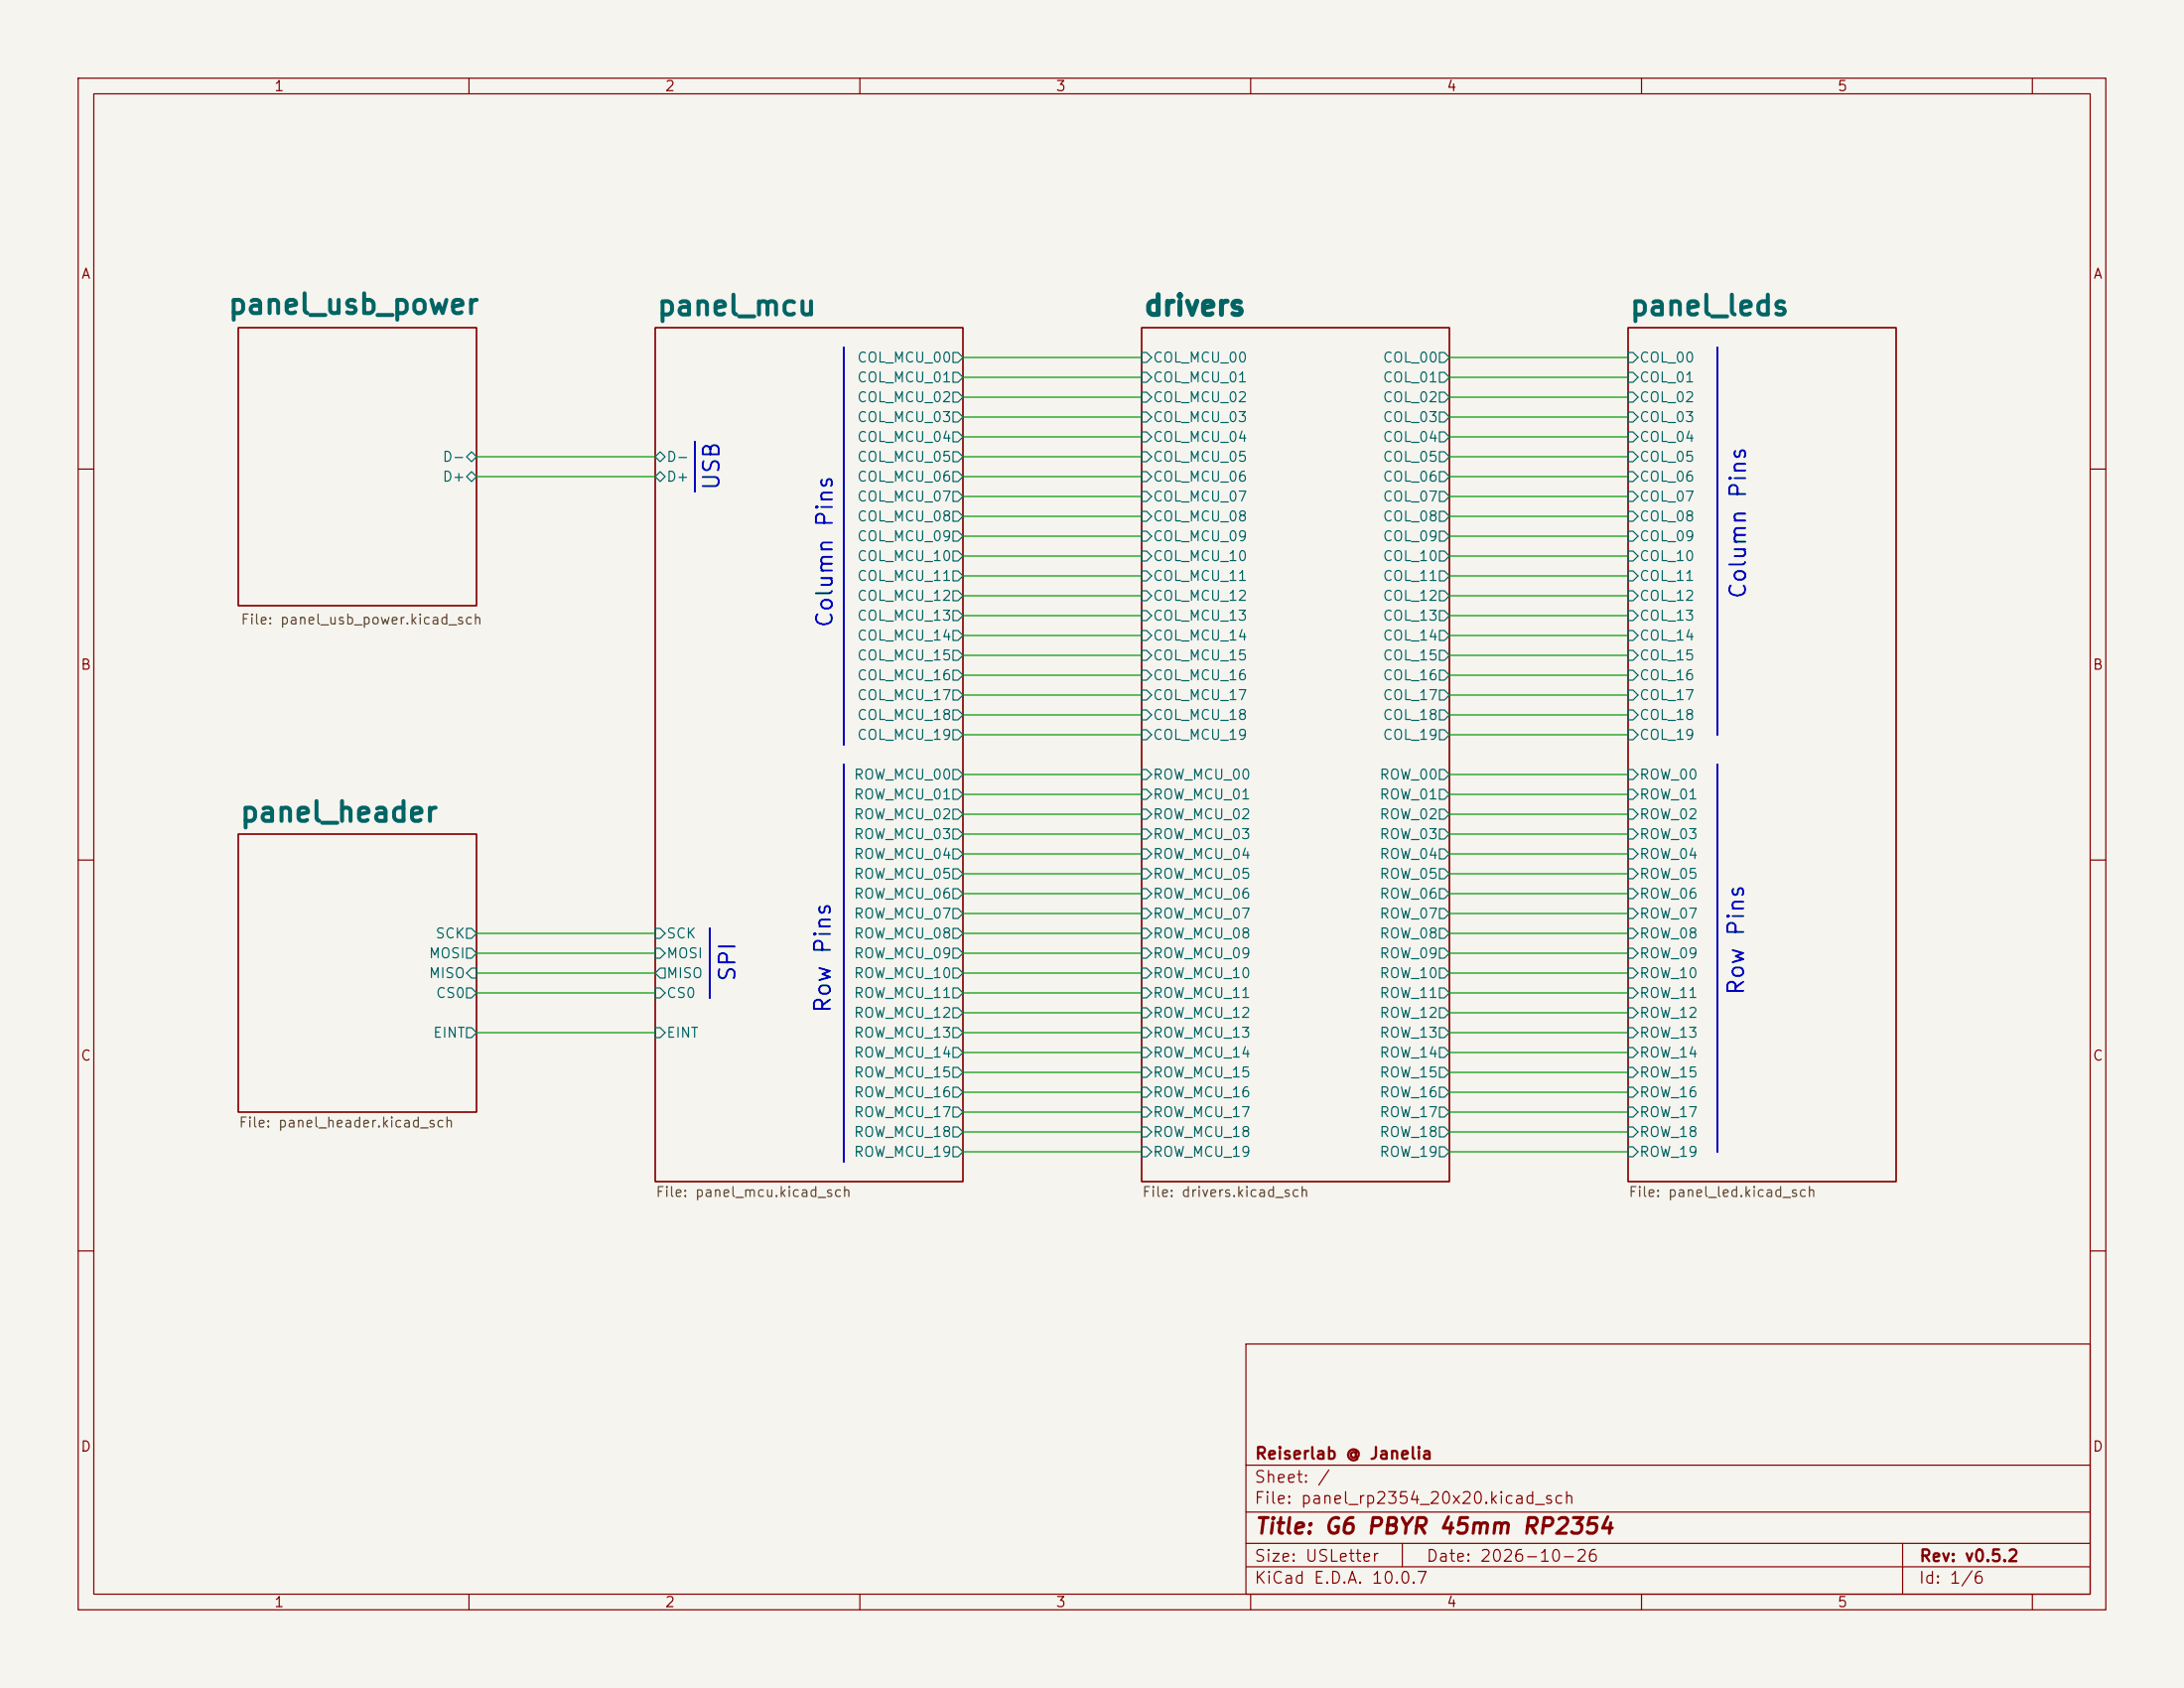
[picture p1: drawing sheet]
(kicad_sch
 (version 20260306)
 (generator "eeschema")
 (generator_version "10.0")
 (paper "USLetter")
 (title_block
  (title "G6 PBYR 45mm RP2354")
  (date "2026-10-26")
  (rev "v0.5.2")
  (company "Reiserlab @ Janelia"))
 (lib_symbols)
 (text "Column Pins"
  (exclude_from_sim no)
  (at 106.68 60.96 90)
  (effects (font (size 2.032 2.032) (thickness 0.254)
    (bold yes)) (justify right bottom)))
 (text "Column Pins"
  (exclude_from_sim no)
  (at 223.52 76.962 90)
  (effects (font (size 2.032 2.032) (thickness 0.254)
    (bold yes)) (justify left bottom)))
 (text "Row Pins"
  (exclude_from_sim no)
  (at 106.426 115.57 90)
  (effects (font (size 2.032 2.032) (thickness 0.254)
    (bold yes)) (justify right bottom)))
 (text "Row Pins"
  (exclude_from_sim no)
  (at 223.266 113.284 90)
  (effects (font (size 2.032 2.032) (thickness 0.254)
    (bold yes)) (justify right bottom)))
 (text "SPI"
  (exclude_from_sim no)
  (at 94.234 120.65 90)
  (effects (font (size 2.032 2.032) (thickness 0.254)
    (bold yes)) (justify right bottom)))
 (text "USB"
  (exclude_from_sim no)
  (at 92.202 56.642 90)
  (effects (font (size 2.032 2.032) (thickness 0.254)
    (bold yes)) (justify right bottom)))
 (wire
  (pts (xy 185.42 88.9) (xy 208.28 88.9))
  (stroke (width 0) (type default)))
 (wire
  (pts (xy 185.42 68.58) (xy 208.28 68.58))
  (stroke (width 0) (type default)))
 (wire
  (pts (xy 123.19 60.96) (xy 146.05 60.96))
  (stroke (width 0) (type default)))
 (wire
  (pts (xy 185.42 129.54) (xy 208.28 129.54))
  (stroke (width 0) (type default)))
 (polyline
  (pts (xy 90.805 118.745) (xy 90.805 127.635))
  (stroke (width 0.254) (type solid)))
 (wire
  (pts (xy 185.42 144.78) (xy 208.28 144.78))
  (stroke (width 0) (type default)))
 (wire
  (pts (xy 123.19 101.6) (xy 146.05 101.6))
  (stroke (width 0) (type default)))
 (wire
  (pts (xy 123.19 121.92) (xy 146.05 121.92))
  (stroke (width 0) (type default)))
 (wire
  (pts (xy 123.19 119.38) (xy 146.05 119.38))
  (stroke (width 0) (type default)))
 (wire
  (pts (xy 60.96 127) (xy 83.82 127))
  (stroke (width 0) (type default)))
 (polyline
  (pts (xy 107.95 97.79) (xy 107.95 148.59))
  (stroke (width 0.254) (type solid)))
 (wire
  (pts (xy 185.42 104.14) (xy 208.28 104.14))
  (stroke (width 0) (type default)))
 (wire
  (pts (xy 185.42 55.88) (xy 208.28 55.88))
  (stroke (width 0) (type default)))
 (wire
  (pts (xy 123.19 137.16) (xy 146.05 137.16))
  (stroke (width 0) (type default)))
 (wire
  (pts (xy 185.42 137.16) (xy 208.28 137.16))
  (stroke (width 0) (type default)))
 (wire
  (pts (xy 123.19 63.5) (xy 146.05 63.5))
  (stroke (width 0) (type default)))
 (wire
  (pts (xy 185.42 50.8) (xy 208.28 50.8))
  (stroke (width 0) (type default)))
 (polyline
  (pts (xy 88.9 56.515) (xy 88.9 62.865))
  (stroke (width 0.254) (type solid)))
 (wire
  (pts (xy 185.42 114.3) (xy 208.28 114.3))
  (stroke (width 0) (type default)))
 (wire
  (pts (xy 185.42 81.28) (xy 208.28 81.28))
  (stroke (width 0) (type default)))
 (wire
  (pts (xy 123.19 71.12) (xy 146.05 71.12))
  (stroke (width 0) (type default)))
 (wire
  (pts (xy 185.42 91.44) (xy 208.28 91.44))
  (stroke (width 0) (type default)))
 (polyline
  (pts (xy 107.95 44.45) (xy 107.95 95.25))
  (stroke (width 0.254) (type solid)))
 (wire
  (pts (xy 60.96 60.96) (xy 83.82 60.96))
  (stroke (width 0) (type default)))
 (wire
  (pts (xy 185.42 78.74) (xy 208.28 78.74))
  (stroke (width 0) (type default)))
 (wire
  (pts (xy 123.19 76.2) (xy 146.05 76.2))
  (stroke (width 0) (type default)))
 (wire
  (pts (xy 123.19 73.66) (xy 146.05 73.66))
  (stroke (width 0) (type default)))
 (wire
  (pts (xy 123.19 86.36) (xy 146.05 86.36))
  (stroke (width 0) (type default)))
 (wire
  (pts (xy 123.19 139.7) (xy 146.05 139.7))
  (stroke (width 0) (type default)))
 (wire
  (pts (xy 123.19 45.72) (xy 146.05 45.72))
  (stroke (width 0) (type default)))
 (wire
  (pts (xy 185.42 73.66) (xy 208.28 73.66))
  (stroke (width 0) (type default)))
 (wire
  (pts (xy 123.19 83.82) (xy 146.05 83.82))
  (stroke (width 0) (type default)))
 (wire
  (pts (xy 123.19 78.74) (xy 146.05 78.74))
  (stroke (width 0) (type default)))
 (wire
  (pts (xy 60.96 58.42) (xy 83.82 58.42))
  (stroke (width 0) (type default)))
 (wire
  (pts (xy 123.19 58.42) (xy 146.05 58.42))
  (stroke (width 0) (type default)))
 (wire
  (pts (xy 123.19 68.58) (xy 146.05 68.58))
  (stroke (width 0) (type default)))
 (wire
  (pts (xy 123.19 81.28) (xy 146.05 81.28))
  (stroke (width 0) (type default)))
 (wire
  (pts (xy 185.42 66.04) (xy 208.28 66.04))
  (stroke (width 0) (type default)))
 (wire
  (pts (xy 123.19 106.68) (xy 146.05 106.68))
  (stroke (width 0) (type default)))
 (wire
  (pts (xy 185.42 76.2) (xy 208.28 76.2))
  (stroke (width 0) (type default)))
 (wire
  (pts (xy 123.19 53.34) (xy 146.05 53.34))
  (stroke (width 0) (type default)))
 (wire
  (pts (xy 123.19 129.54) (xy 146.05 129.54))
  (stroke (width 0) (type default)))
 (wire
  (pts (xy 185.42 132.08) (xy 208.28 132.08))
  (stroke (width 0) (type default)))
 (wire
  (pts (xy 185.42 134.62) (xy 208.28 134.62))
  (stroke (width 0) (type default)))
 (wire
  (pts (xy 185.42 119.38) (xy 208.28 119.38))
  (stroke (width 0) (type default)))
 (wire
  (pts (xy 185.42 111.76) (xy 208.28 111.76))
  (stroke (width 0) (type default)))
 (wire
  (pts (xy 60.96 121.92) (xy 83.82 121.92))
  (stroke (width 0) (type default)))
 (wire
  (pts (xy 123.19 124.46) (xy 146.05 124.46))
  (stroke (width 0) (type default)))
 (wire
  (pts (xy 123.19 88.9) (xy 146.05 88.9))
  (stroke (width 0) (type default)))
 (wire
  (pts (xy 185.42 93.98) (xy 208.28 93.98))
  (stroke (width 0) (type default)))
 (wire
  (pts (xy 185.42 86.36) (xy 208.28 86.36))
  (stroke (width 0) (type default)))
 (polyline
  (pts (xy 219.71 44.45) (xy 219.71 93.98))
  (stroke (width 0.254) (type solid)))
 (wire
  (pts (xy 123.19 134.62) (xy 146.05 134.62))
  (stroke (width 0) (type default)))
 (wire
  (pts (xy 185.42 58.42) (xy 208.28 58.42))
  (stroke (width 0) (type default)))
 (wire
  (pts (xy 123.19 132.08) (xy 146.05 132.08))
  (stroke (width 0) (type default)))
 (polyline
  (pts (xy 88.9 56.515) (xy 88.9 59.69))
  (stroke (width 0.254) (type solid)))
 (wire
  (pts (xy 60.96 119.38) (xy 83.82 119.38))
  (stroke (width 0) (type default)))
 (wire
  (pts (xy 123.19 50.8) (xy 146.05 50.8))
  (stroke (width 0) (type default)))
 (wire
  (pts (xy 123.19 104.14) (xy 146.05 104.14))
  (stroke (width 0) (type default)))
 (wire
  (pts (xy 185.42 147.32) (xy 208.28 147.32))
  (stroke (width 0) (type default)))
 (wire
  (pts (xy 123.19 55.88) (xy 146.05 55.88))
  (stroke (width 0) (type default)))
 (wire
  (pts (xy 185.42 106.68) (xy 208.28 106.68))
  (stroke (width 0) (type default)))
 (wire
  (pts (xy 185.42 99.06) (xy 208.28 99.06))
  (stroke (width 0) (type default)))
 (wire
  (pts (xy 123.19 116.84) (xy 146.05 116.84))
  (stroke (width 0) (type default)))
 (wire
  (pts (xy 185.42 142.24) (xy 208.28 142.24))
  (stroke (width 0) (type default)))
 (wire
  (pts (xy 185.42 109.22) (xy 208.28 109.22))
  (stroke (width 0) (type default)))
 (wire
  (pts (xy 123.19 142.24) (xy 146.05 142.24))
  (stroke (width 0) (type default)))
 (wire
  (pts (xy 60.96 132.08) (xy 83.82 132.08))
  (stroke (width 0) (type default)))
 (wire
  (pts (xy 185.42 127) (xy 208.28 127))
  (stroke (width 0) (type default)))
 (wire
  (pts (xy 185.42 124.46) (xy 208.28 124.46))
  (stroke (width 0) (type default)))
 (wire
  (pts (xy 123.19 109.22) (xy 146.05 109.22))
  (stroke (width 0) (type default)))
 (wire
  (pts (xy 123.19 127) (xy 146.05 127))
  (stroke (width 0) (type default)))
 (wire
  (pts (xy 185.42 48.26) (xy 208.28 48.26))
  (stroke (width 0) (type default)))
 (wire
  (pts (xy 185.42 53.34) (xy 208.28 53.34))
  (stroke (width 0) (type default)))
 (wire
  (pts (xy 185.42 71.12) (xy 208.28 71.12))
  (stroke (width 0) (type default)))
 (wire
  (pts (xy 185.42 121.92) (xy 208.28 121.92))
  (stroke (width 0) (type default)))
 (wire
  (pts (xy 185.42 63.5) (xy 208.28 63.5))
  (stroke (width 0) (type default)))
 (wire
  (pts (xy 123.19 114.3) (xy 146.05 114.3))
  (stroke (width 0) (type default)))
 (polyline
  (pts (xy 219.71 97.79) (xy 219.71 147.32))
  (stroke (width 0.254) (type solid)))
 (wire
  (pts (xy 123.19 147.32) (xy 146.05 147.32))
  (stroke (width 0) (type default)))
 (wire
  (pts (xy 123.19 93.98) (xy 146.05 93.98))
  (stroke (width 0) (type default)))
 (wire
  (pts (xy 185.42 60.96) (xy 208.28 60.96))
  (stroke (width 0) (type default)))
 (wire
  (pts (xy 123.19 66.04) (xy 146.05 66.04))
  (stroke (width 0) (type default)))
 (wire
  (pts (xy 123.19 91.44) (xy 146.05 91.44))
  (stroke (width 0) (type default)))
 (polyline
  (pts (xy 372.745 185.928) (xy 372.745 186.182))
  (stroke (width 0) (type default)))
 (wire
  (pts (xy 60.96 124.46) (xy 83.82 124.46))
  (stroke (width 0) (type default)))
 (wire
  (pts (xy 123.19 48.26) (xy 146.05 48.26))
  (stroke (width 0) (type default)))
 (wire
  (pts (xy 123.19 144.78) (xy 146.05 144.78))
  (stroke (width 0) (type default)))
 (wire
  (pts (xy 185.42 83.82) (xy 208.28 83.82))
  (stroke (width 0) (type default)))
 (wire
  (pts (xy 123.19 99.06) (xy 146.05 99.06))
  (stroke (width 0) (type default)))
 (wire
  (pts (xy 123.19 111.76) (xy 146.05 111.76))
  (stroke (width 0) (type default)))
 (wire
  (pts (xy 185.42 45.72) (xy 208.28 45.72))
  (stroke (width 0) (type default)))
 (wire
  (pts (xy 185.42 116.84) (xy 208.28 116.84))
  (stroke (width 0) (type default)))
 (wire
  (pts (xy 185.42 139.7) (xy 208.28 139.7))
  (stroke (width 0) (type default)))
 (wire
  (pts (xy 185.42 101.6) (xy 208.28 101.6))
  (stroke (width 0) (type default)))
 (sheet
  (at 30.48 106.68)
  (size 30.48 35.56)
  (exclude_from_sim no)
  (in_bom yes)
  (on_board yes)
  (dnp no)
  (fields_autoplaced yes)
  (stroke (width 0.1524) (type solid))
  (fill (color 0 0 0 0))
  (property "Sheetname" "panel_header" (at 30.48 105.3334 0) (show_name no) (do_not_autoplace no) (effects (font (size 2.54 2.54)
    (bold yes)) (justify left bottom)))
  (property "Sheetfile" "panel_header.kicad_sch" (at 30.48 142.8246 0) (show_name no) (do_not_autoplace no) (effects (font (size 1.27 1.27)) (justify left top)))
  (pin "MISO" input (at 60.96 124.46 0) (effects (font (size 1.27 1.27)) (justify right)))
  (pin "CS0" output (at 60.96 127 0) (effects (font (size 1.27 1.27)) (justify right)))
  (pin "MOSI" output (at 60.96 121.92 0) (effects (font (size 1.27 1.27)) (justify right)))
  (pin "SCK" output (at 60.96 119.38 0) (effects (font (size 1.27 1.27)) (justify right)))
  (pin "EINT" output (at 60.96 132.08 0) (effects (font (size 1.27 1.27)) (justify right))))
 (sheet
  (at 208.28 41.91)
  (size 34.29 109.22)
  (exclude_from_sim no)
  (in_bom yes)
  (on_board yes)
  (dnp no)
  (fields_autoplaced yes)
  (stroke (width 0.1524) (type solid))
  (fill (color 0 0 0 0))
  (property "Sheetname" "panel_leds" (at 208.28 40.5634 0) (show_name no) (do_not_autoplace no) (effects (font (size 2.54 2.54)
    (bold yes)) (justify left bottom)))
  (property "Sheetfile" "panel_led.kicad_sch" (at 208.28 151.7146 0) (show_name no) (do_not_autoplace no) (effects (font (size 1.27 1.27)) (justify left top)))
  (pin "COL_00" input (at 208.28 45.72 180) (effects (font (size 1.27 1.27)) (justify left)))
  (pin "COL_01" input (at 208.28 48.26 180) (effects (font (size 1.27 1.27)) (justify left)))
  (pin "COL_02" input (at 208.28 50.8 180) (effects (font (size 1.27 1.27)) (justify left)))
  (pin "COL_03" input (at 208.28 53.34 180) (effects (font (size 1.27 1.27)) (justify left)))
  (pin "COL_04" input (at 208.28 55.88 180) (effects (font (size 1.27 1.27)) (justify left)))
  (pin "COL_05" input (at 208.28 58.42 180) (effects (font (size 1.27 1.27)) (justify left)))
  (pin "COL_06" input (at 208.28 60.96 180) (effects (font (size 1.27 1.27)) (justify left)))
  (pin "COL_07" input (at 208.28 63.5 180) (effects (font (size 1.27 1.27)) (justify left)))
  (pin "COL_08" input (at 208.28 66.04 180) (effects (font (size 1.27 1.27)) (justify left)))
  (pin "COL_09" input (at 208.28 68.58 180) (effects (font (size 1.27 1.27)) (justify left)))
  (pin "COL_10" input (at 208.28 71.12 180) (effects (font (size 1.27 1.27)) (justify left)))
  (pin "COL_11" input (at 208.28 73.66 180) (effects (font (size 1.27 1.27)) (justify left)))
  (pin "COL_12" input (at 208.28 76.2 180) (effects (font (size 1.27 1.27)) (justify left)))
  (pin "COL_13" input (at 208.28 78.74 180) (effects (font (size 1.27 1.27)) (justify left)))
  (pin "COL_14" input (at 208.28 81.28 180) (effects (font (size 1.27 1.27)) (justify left)))
  (pin "COL_15" input (at 208.28 83.82 180) (effects (font (size 1.27 1.27)) (justify left)))
  (pin "COL_16" input (at 208.28 86.36 180) (effects (font (size 1.27 1.27)) (justify left)))
  (pin "COL_17" input (at 208.28 88.9 180) (effects (font (size 1.27 1.27)) (justify left)))
  (pin "COL_18" input (at 208.28 91.44 180) (effects (font (size 1.27 1.27)) (justify left)))
  (pin "COL_19" input (at 208.28 93.98 180) (effects (font (size 1.27 1.27)) (justify left)))
  (pin "ROW_00" input (at 208.28 99.06 180) (effects (font (size 1.27 1.27)) (justify left)))
  (pin "ROW_01" input (at 208.28 101.6 180) (effects (font (size 1.27 1.27)) (justify left)))
  (pin "ROW_02" input (at 208.28 104.14 180) (effects (font (size 1.27 1.27)) (justify left)))
  (pin "ROW_03" input (at 208.28 106.68 180) (effects (font (size 1.27 1.27)) (justify left)))
  (pin "ROW_04" input (at 208.28 109.22 180) (effects (font (size 1.27 1.27)) (justify left)))
  (pin "ROW_05" input (at 208.28 111.76 180) (effects (font (size 1.27 1.27)) (justify left)))
  (pin "ROW_06" input (at 208.28 114.3 180) (effects (font (size 1.27 1.27)) (justify left)))
  (pin "ROW_07" input (at 208.28 116.84 180) (effects (font (size 1.27 1.27)) (justify left)))
  (pin "ROW_08" input (at 208.28 119.38 180) (effects (font (size 1.27 1.27)) (justify left)))
  (pin "ROW_09" input (at 208.28 121.92 180) (effects (font (size 1.27 1.27)) (justify left)))
  (pin "ROW_10" input (at 208.28 124.46 180) (effects (font (size 1.27 1.27)) (justify left)))
  (pin "ROW_11" input (at 208.28 127 180) (effects (font (size 1.27 1.27)) (justify left)))
  (pin "ROW_12" input (at 208.28 129.54 180) (effects (font (size 1.27 1.27)) (justify left)))
  (pin "ROW_13" input (at 208.28 132.08 180) (effects (font (size 1.27 1.27)) (justify left)))
  (pin "ROW_14" input (at 208.28 134.62 180) (effects (font (size 1.27 1.27)) (justify left)))
  (pin "ROW_15" input (at 208.28 137.16 180) (effects (font (size 1.27 1.27)) (justify left)))
  (pin "ROW_16" input (at 208.28 139.7 180) (effects (font (size 1.27 1.27)) (justify left)))
  (pin "ROW_17" input (at 208.28 142.24 180) (effects (font (size 1.27 1.27)) (justify left)))
  (pin "ROW_18" input (at 208.28 144.78 180) (effects (font (size 1.27 1.27)) (justify left)))
  (pin "ROW_19" input (at 208.28 147.32 180) (effects (font (size 1.27 1.27)) (justify left))))
 (sheet
  (at 146.05 41.91)
  (size 39.37 109.22)
  (exclude_from_sim no)
  (in_bom yes)
  (on_board yes)
  (dnp no)
  (fields_autoplaced yes)
  (stroke (width 0.1524) (type solid))
  (fill (color 0 0 0 0))
  (property "Sheetname" "drivers" (at 146.05 40.5634 0) (show_name no) (do_not_autoplace no) (effects (font (size 2.54 2.54) (thickness 0.762)
    (bold yes)) (justify left bottom)))
  (property "Sheetfile" "drivers.kicad_sch" (at 146.05 151.7146 0) (show_name no) (do_not_autoplace no) (effects (font (size 1.27 1.27)) (justify left top)))
  (pin "COL_00" output (at 185.42 45.72 0) (effects (font (size 1.27 1.27)) (justify right)))
  (pin "COL_01" output (at 185.42 48.26 0) (effects (font (size 1.27 1.27)) (justify right)))
  (pin "COL_02" output (at 185.42 50.8 0) (effects (font (size 1.27 1.27)) (justify right)))
  (pin "COL_03" output (at 185.42 53.34 0) (effects (font (size 1.27 1.27)) (justify right)))
  (pin "COL_04" output (at 185.42 55.88 0) (effects (font (size 1.27 1.27)) (justify right)))
  (pin "COL_05" output (at 185.42 58.42 0) (effects (font (size 1.27 1.27)) (justify right)))
  (pin "COL_06" output (at 185.42 60.96 0) (effects (font (size 1.27 1.27)) (justify right)))
  (pin "COL_07" output (at 185.42 63.5 0) (effects (font (size 1.27 1.27)) (justify right)))
  (pin "COL_08" output (at 185.42 66.04 0) (effects (font (size 1.27 1.27)) (justify right)))
  (pin "COL_09" output (at 185.42 68.58 0) (effects (font (size 1.27 1.27)) (justify right)))
  (pin "COL_10" output (at 185.42 71.12 0) (effects (font (size 1.27 1.27)) (justify right)))
  (pin "COL_11" output (at 185.42 73.66 0) (effects (font (size 1.27 1.27)) (justify right)))
  (pin "COL_12" output (at 185.42 76.2 0) (effects (font (size 1.27 1.27)) (justify right)))
  (pin "COL_13" output (at 185.42 78.74 0) (effects (font (size 1.27 1.27)) (justify right)))
  (pin "COL_14" output (at 185.42 81.28 0) (effects (font (size 1.27 1.27)) (justify right)))
  (pin "COL_15" output (at 185.42 83.82 0) (effects (font (size 1.27 1.27)) (justify right)))
  (pin "COL_16" output (at 185.42 86.36 0) (effects (font (size 1.27 1.27)) (justify right)))
  (pin "COL_17" output (at 185.42 88.9 0) (effects (font (size 1.27 1.27)) (justify right)))
  (pin "COL_18" output (at 185.42 91.44 0) (effects (font (size 1.27 1.27)) (justify right)))
  (pin "COL_19" output (at 185.42 93.98 0) (effects (font (size 1.27 1.27)) (justify right)))
  (pin "COL_MCU_00" input (at 146.05 45.72 180) (effects (font (size 1.27 1.27)) (justify left)))
  (pin "COL_MCU_01" input (at 146.05 48.26 180) (effects (font (size 1.27 1.27)) (justify left)))
  (pin "COL_MCU_02" input (at 146.05 50.8 180) (effects (font (size 1.27 1.27)) (justify left)))
  (pin "COL_MCU_03" input (at 146.05 53.34 180) (effects (font (size 1.27 1.27)) (justify left)))
  (pin "COL_MCU_04" input (at 146.05 55.88 180) (effects (font (size 1.27 1.27)) (justify left)))
  (pin "COL_MCU_05" input (at 146.05 58.42 180) (effects (font (size 1.27 1.27)) (justify left)))
  (pin "COL_MCU_06" input (at 146.05 60.96 180) (effects (font (size 1.27 1.27)) (justify left)))
  (pin "COL_MCU_07" input (at 146.05 63.5 180) (effects (font (size 1.27 1.27)) (justify left)))
  (pin "COL_MCU_08" input (at 146.05 66.04 180) (effects (font (size 1.27 1.27)) (justify left)))
  (pin "COL_MCU_09" input (at 146.05 68.58 180) (effects (font (size 1.27 1.27)) (justify left)))
  (pin "COL_MCU_10" input (at 146.05 71.12 180) (effects (font (size 1.27 1.27)) (justify left)))
  (pin "COL_MCU_11" input (at 146.05 73.66 180) (effects (font (size 1.27 1.27)) (justify left)))
  (pin "COL_MCU_12" input (at 146.05 76.2 180) (effects (font (size 1.27 1.27)) (justify left)))
  (pin "COL_MCU_13" input (at 146.05 78.74 180) (effects (font (size 1.27 1.27)) (justify left)))
  (pin "COL_MCU_14" input (at 146.05 81.28 180) (effects (font (size 1.27 1.27)) (justify left)))
  (pin "COL_MCU_15" input (at 146.05 83.82 180) (effects (font (size 1.27 1.27)) (justify left)))
  (pin "COL_MCU_16" input (at 146.05 86.36 180) (effects (font (size 1.27 1.27)) (justify left)))
  (pin "COL_MCU_17" input (at 146.05 88.9 180) (effects (font (size 1.27 1.27)) (justify left)))
  (pin "COL_MCU_18" input (at 146.05 91.44 180) (effects (font (size 1.27 1.27)) (justify left)))
  (pin "COL_MCU_19" input (at 146.05 93.98 180) (effects (font (size 1.27 1.27)) (justify left)))
  (pin "ROW_00" output (at 185.42 99.06 0) (effects (font (size 1.27 1.27)) (justify right)))
  (pin "ROW_01" output (at 185.42 101.6 0) (effects (font (size 1.27 1.27)) (justify right)))
  (pin "ROW_02" output (at 185.42 104.14 0) (effects (font (size 1.27 1.27)) (justify right)))
  (pin "ROW_03" output (at 185.42 106.68 0) (effects (font (size 1.27 1.27)) (justify right)))
  (pin "ROW_04" output (at 185.42 109.22 0) (effects (font (size 1.27 1.27)) (justify right)))
  (pin "ROW_05" output (at 185.42 111.76 0) (effects (font (size 1.27 1.27)) (justify right)))
  (pin "ROW_06" output (at 185.42 114.3 0) (effects (font (size 1.27 1.27)) (justify right)))
  (pin "ROW_07" output (at 185.42 116.84 0) (effects (font (size 1.27 1.27)) (justify right)))
  (pin "ROW_08" output (at 185.42 119.38 0) (effects (font (size 1.27 1.27)) (justify right)))
  (pin "ROW_09" output (at 185.42 121.92 0) (effects (font (size 1.27 1.27)) (justify right)))
  (pin "ROW_10" output (at 185.42 124.46 0) (effects (font (size 1.27 1.27)) (justify right)))
  (pin "ROW_11" output (at 185.42 127 0) (effects (font (size 1.27 1.27)) (justify right)))
  (pin "ROW_12" output (at 185.42 129.54 0) (effects (font (size 1.27 1.27)) (justify right)))
  (pin "ROW_13" output (at 185.42 132.08 0) (effects (font (size 1.27 1.27)) (justify right)))
  (pin "ROW_14" output (at 185.42 134.62 0) (effects (font (size 1.27 1.27)) (justify right)))
  (pin "ROW_15" output (at 185.42 137.16 0) (effects (font (size 1.27 1.27)) (justify right)))
  (pin "ROW_16" output (at 185.42 139.7 0) (effects (font (size 1.27 1.27)) (justify right)))
  (pin "ROW_17" output (at 185.42 142.24 0) (effects (font (size 1.27 1.27)) (justify right)))
  (pin "ROW_18" output (at 185.42 144.78 0) (effects (font (size 1.27 1.27)) (justify right)))
  (pin "ROW_19" output (at 185.42 147.32 0) (effects (font (size 1.27 1.27)) (justify right)))
  (pin "ROW_MCU_00" input (at 146.05 99.06 180) (effects (font (size 1.27 1.27)) (justify left)))
  (pin "ROW_MCU_01" input (at 146.05 101.6 180) (effects (font (size 1.27 1.27)) (justify left)))
  (pin "ROW_MCU_02" input (at 146.05 104.14 180) (effects (font (size 1.27 1.27)) (justify left)))
  (pin "ROW_MCU_03" input (at 146.05 106.68 180) (effects (font (size 1.27 1.27)) (justify left)))
  (pin "ROW_MCU_04" input (at 146.05 109.22 180) (effects (font (size 1.27 1.27)) (justify left)))
  (pin "ROW_MCU_05" input (at 146.05 111.76 180) (effects (font (size 1.27 1.27)) (justify left)))
  (pin "ROW_MCU_06" input (at 146.05 114.3 180) (effects (font (size 1.27 1.27)) (justify left)))
  (pin "ROW_MCU_07" input (at 146.05 116.84 180) (effects (font (size 1.27 1.27)) (justify left)))
  (pin "ROW_MCU_08" input (at 146.05 119.38 180) (effects (font (size 1.27 1.27)) (justify left)))
  (pin "ROW_MCU_09" input (at 146.05 121.92 180) (effects (font (size 1.27 1.27)) (justify left)))
  (pin "ROW_MCU_10" input (at 146.05 124.46 180) (effects (font (size 1.27 1.27)) (justify left)))
  (pin "ROW_MCU_11" input (at 146.05 127 180) (effects (font (size 1.27 1.27)) (justify left)))
  (pin "ROW_MCU_12" input (at 146.05 129.54 180) (effects (font (size 1.27 1.27)) (justify left)))
  (pin "ROW_MCU_13" input (at 146.05 132.08 180) (effects (font (size 1.27 1.27)) (justify left)))
  (pin "ROW_MCU_14" input (at 146.05 134.62 180) (effects (font (size 1.27 1.27)) (justify left)))
  (pin "ROW_MCU_15" input (at 146.05 137.16 180) (effects (font (size 1.27 1.27)) (justify left)))
  (pin "ROW_MCU_16" input (at 146.05 139.7 180) (effects (font (size 1.27 1.27)) (justify left)))
  (pin "ROW_MCU_17" input (at 146.05 142.24 180) (effects (font (size 1.27 1.27)) (justify left)))
  (pin "ROW_MCU_18" input (at 146.05 144.78 180) (effects (font (size 1.27 1.27)) (justify left)))
  (pin "ROW_MCU_19" input (at 146.05 147.32 180) (effects (font (size 1.27 1.27)) (justify left))))
 (sheet
  (at 83.82 41.91)
  (size 39.37 109.22)
  (exclude_from_sim no)
  (in_bom yes)
  (on_board yes)
  (dnp no)
  (fields_autoplaced yes)
  (stroke (width 0.1524) (type solid))
  (fill (color 0 0 0 0))
  (property "Sheetname" "panel_mcu" (at 83.82 40.5634 0) (show_name no) (do_not_autoplace no) (effects (font (size 2.54 2.54)
    (bold yes)) (justify left bottom)))
  (property "Sheetfile" "panel_mcu.kicad_sch" (at 83.82 151.7146 0) (show_name no) (do_not_autoplace no) (effects (font (size 1.27 1.27)) (justify left top)))
  (pin "D-" bidirectional (at 83.82 58.42 180) (effects (font (size 1.27 1.27)) (justify left)))
  (pin "D+" bidirectional (at 83.82 60.96 180) (effects (font (size 1.27 1.27)) (justify left)))
  (pin "CS0" input (at 83.82 127 180) (effects (font (size 1.27 1.27)) (justify left)))
  (pin "SCK" input (at 83.82 119.38 180) (effects (font (size 1.27 1.27)) (justify left)))
  (pin "MISO" output (at 83.82 124.46 180) (effects (font (size 1.27 1.27)) (justify left)))
  (pin "MOSI" input (at 83.82 121.92 180) (effects (font (size 1.27 1.27)) (justify left)))
  (pin "COL_MCU_00" output (at 123.19 45.72 0) (effects (font (size 1.27 1.27)) (justify right)))
  (pin "COL_MCU_01" output (at 123.19 48.26 0) (effects (font (size 1.27 1.27)) (justify right)))
  (pin "COL_MCU_02" output (at 123.19 50.8 0) (effects (font (size 1.27 1.27)) (justify right)))
  (pin "COL_MCU_03" output (at 123.19 53.34 0) (effects (font (size 1.27 1.27)) (justify right)))
  (pin "COL_MCU_04" output (at 123.19 55.88 0) (effects (font (size 1.27 1.27)) (justify right)))
  (pin "COL_MCU_05" output (at 123.19 58.42 0) (effects (font (size 1.27 1.27)) (justify right)))
  (pin "COL_MCU_06" output (at 123.19 60.96 0) (effects (font (size 1.27 1.27)) (justify right)))
  (pin "COL_MCU_07" output (at 123.19 63.5 0) (effects (font (size 1.27 1.27)) (justify right)))
  (pin "COL_MCU_08" output (at 123.19 66.04 0) (effects (font (size 1.27 1.27)) (justify right)))
  (pin "COL_MCU_09" output (at 123.19 68.58 0) (effects (font (size 1.27 1.27)) (justify right)))
  (pin "COL_MCU_10" output (at 123.19 71.12 0) (effects (font (size 1.27 1.27)) (justify right)))
  (pin "COL_MCU_11" output (at 123.19 73.66 0) (effects (font (size 1.27 1.27)) (justify right)))
  (pin "COL_MCU_12" output (at 123.19 76.2 0) (effects (font (size 1.27 1.27)) (justify right)))
  (pin "COL_MCU_13" output (at 123.19 78.74 0) (effects (font (size 1.27 1.27)) (justify right)))
  (pin "COL_MCU_14" output (at 123.19 81.28 0) (effects (font (size 1.27 1.27)) (justify right)))
  (pin "COL_MCU_15" output (at 123.19 83.82 0) (effects (font (size 1.27 1.27)) (justify right)))
  (pin "COL_MCU_16" output (at 123.19 86.36 0) (effects (font (size 1.27 1.27)) (justify right)))
  (pin "COL_MCU_17" output (at 123.19 88.9 0) (effects (font (size 1.27 1.27)) (justify right)))
  (pin "COL_MCU_18" output (at 123.19 91.44 0) (effects (font (size 1.27 1.27)) (justify right)))
  (pin "COL_MCU_19" output (at 123.19 93.98 0) (effects (font (size 1.27 1.27)) (justify right)))
  (pin "ROW_MCU_00" output (at 123.19 99.06 0) (effects (font (size 1.27 1.27)) (justify right)))
  (pin "ROW_MCU_01" output (at 123.19 101.6 0) (effects (font (size 1.27 1.27)) (justify right)))
  (pin "ROW_MCU_02" output (at 123.19 104.14 0) (effects (font (size 1.27 1.27)) (justify right)))
  (pin "ROW_MCU_03" output (at 123.19 106.68 0) (effects (font (size 1.27 1.27)) (justify right)))
  (pin "ROW_MCU_04" output (at 123.19 109.22 0) (effects (font (size 1.27 1.27)) (justify right)))
  (pin "ROW_MCU_05" output (at 123.19 111.76 0) (effects (font (size 1.27 1.27)) (justify right)))
  (pin "ROW_MCU_06" output (at 123.19 114.3 0) (effects (font (size 1.27 1.27)) (justify right)))
  (pin "ROW_MCU_07" output (at 123.19 116.84 0) (effects (font (size 1.27 1.27)) (justify right)))
  (pin "ROW_MCU_08" output (at 123.19 119.38 0) (effects (font (size 1.27 1.27)) (justify right)))
  (pin "ROW_MCU_09" output (at 123.19 121.92 0) (effects (font (size 1.27 1.27)) (justify right)))
  (pin "ROW_MCU_10" output (at 123.19 124.46 0) (effects (font (size 1.27 1.27)) (justify right)))
  (pin "ROW_MCU_11" output (at 123.19 127 0) (effects (font (size 1.27 1.27)) (justify right)))
  (pin "ROW_MCU_12" output (at 123.19 129.54 0) (effects (font (size 1.27 1.27)) (justify right)))
  (pin "ROW_MCU_13" output (at 123.19 132.08 0) (effects (font (size 1.27 1.27)) (justify right)))
  (pin "ROW_MCU_14" output (at 123.19 134.62 0) (effects (font (size 1.27 1.27)) (justify right)))
  (pin "ROW_MCU_15" output (at 123.19 137.16 0) (effects (font (size 1.27 1.27)) (justify right)))
  (pin "ROW_MCU_16" output (at 123.19 139.7 0) (effects (font (size 1.27 1.27)) (justify right)))
  (pin "ROW_MCU_17" output (at 123.19 142.24 0) (effects (font (size 1.27 1.27)) (justify right)))
  (pin "ROW_MCU_18" output (at 123.19 144.78 0) (effects (font (size 1.27 1.27)) (justify right)))
  (pin "ROW_MCU_19" output (at 123.19 147.32 0) (effects (font (size 1.27 1.27)) (justify right)))
  (pin "EINT" input (at 83.82 132.08 180) (effects (font (size 1.27 1.27)) (justify left))))
 (sheet
  (at 30.48 41.91)
  (size 30.48 35.56)
  (exclude_from_sim no)
  (in_bom yes)
  (on_board yes)
  (dnp no)
  (stroke (width 0.1524) (type solid))
  (fill (color 0 0 0 0))
  (property "Sheetname" "panel_usb_power" (at 28.956 40.386 0) (show_name no) (do_not_autoplace no) (effects (font (size 2.54 2.54)
    (bold yes)) (justify left bottom)))
  (property "Sheetfile" "panel_usb_power.kicad_sch" (at 30.734 78.486 0) (show_name no) (do_not_autoplace no) (effects (font (size 1.27 1.27)) (justify left top)))
  (pin "D-" bidirectional (at 60.96 58.42 0) (effects (font (size 1.27 1.27)) (justify right)))
  (pin "D+" bidirectional (at 60.96 60.96 0) (effects (font (size 1.27 1.27)) (justify right))))
 (sheet_instances
  (path ""
   (page "1")))
 (embedded_fonts no))
